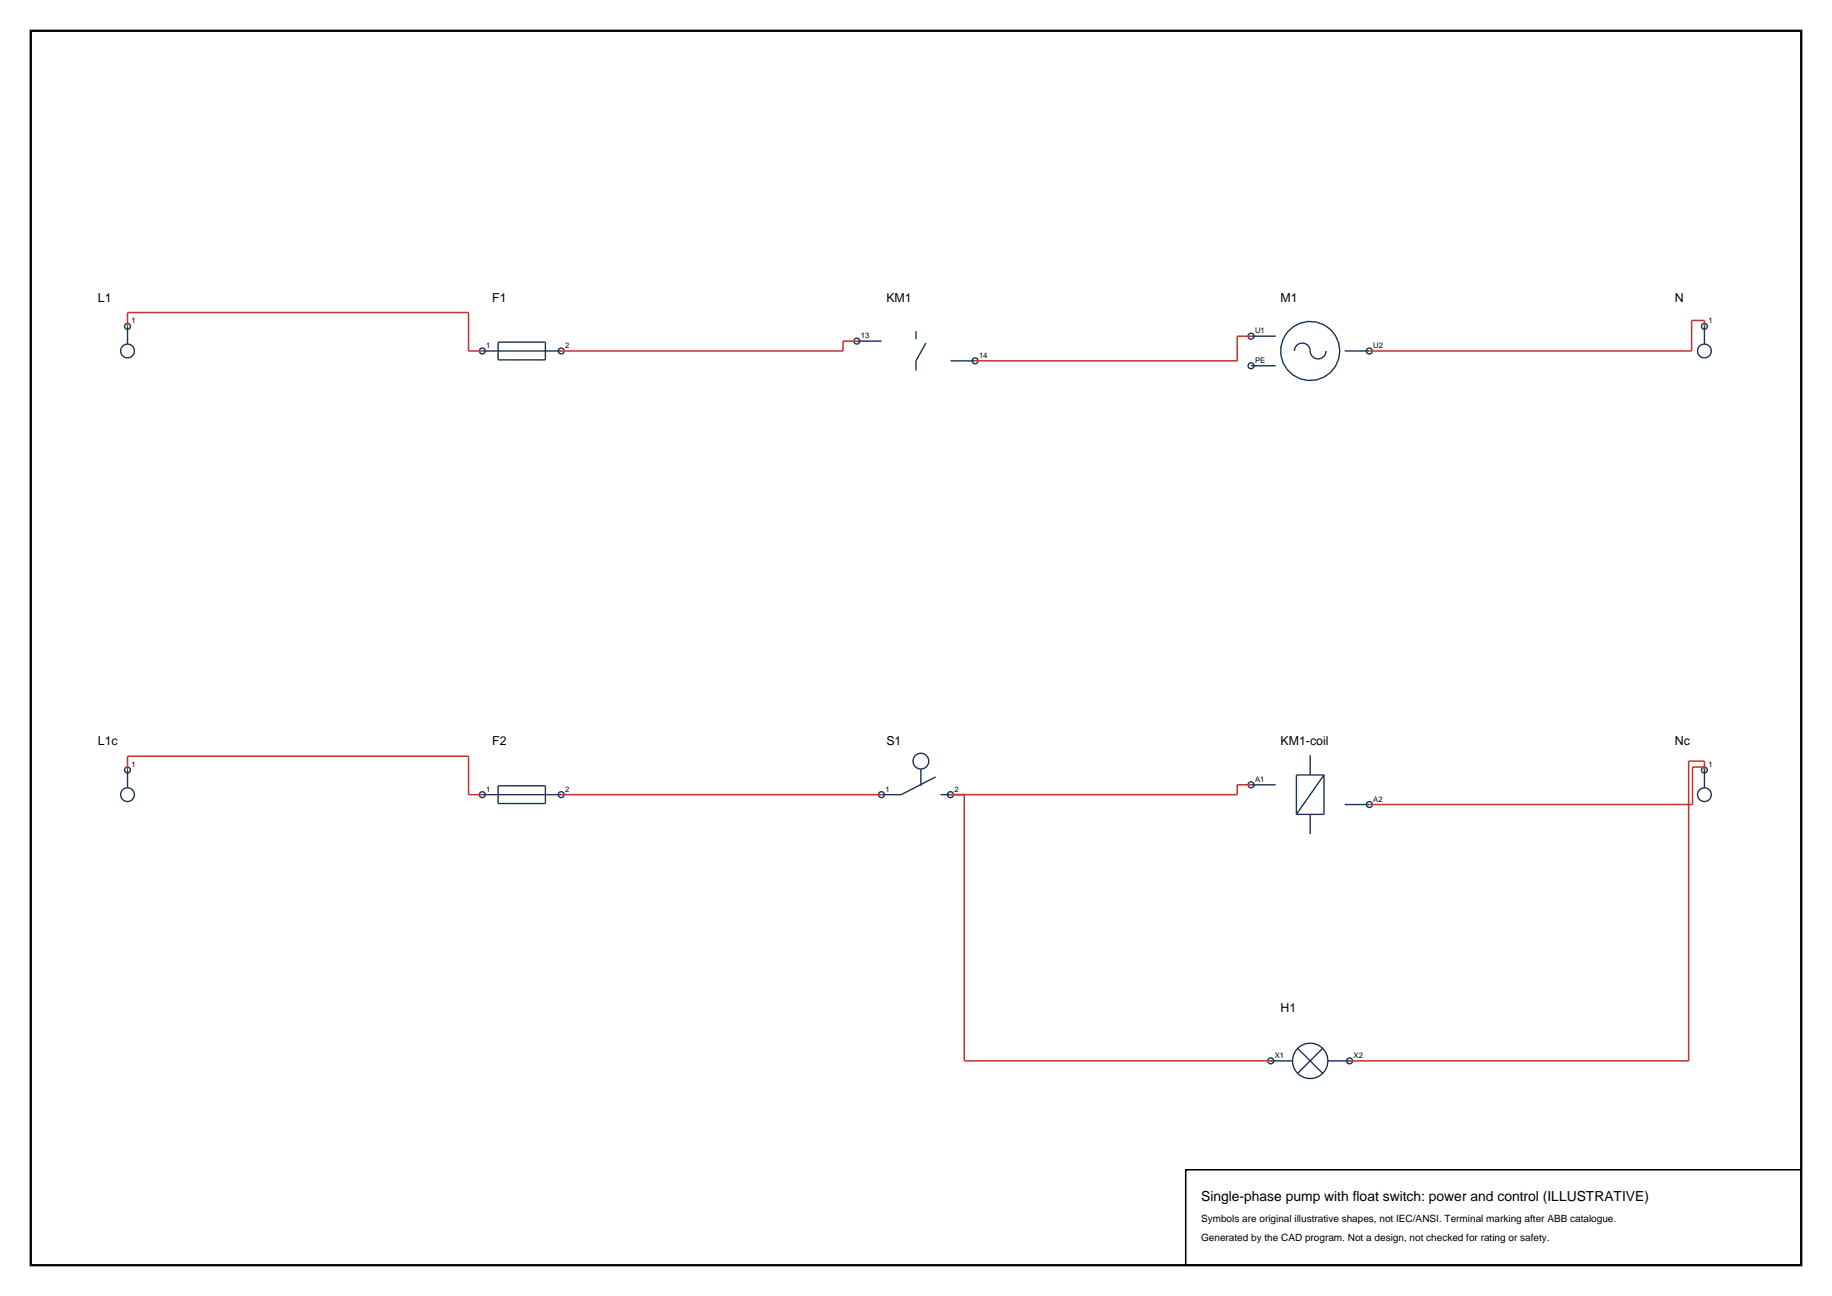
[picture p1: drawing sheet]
<svg xmlns="http://www.w3.org/2000/svg" width="420mm" height="297mm" viewBox="0 0 420 297" stroke-linecap="round" stroke-linejoin="round" font-family="sans-serif">
<path d="M7.1 7.1h405.8v282.8h-405.8z" fill="none" stroke="#000" stroke-width=".53"/>
<g fill="none" stroke="#143359" stroke-width=".32">
<path d="M29.2 74.8v4.1M29.2 74.8h.1M114.2 78.4h10.8v4.1h-10.8zM196.4 78.2h5.7M210 75.9v1.8M212.3 78.6l-2.3 4.1v2.3M286.8 77h5.7M390.8 74.8v4.1M110.6 80.4h18.1M217.9 82.7h5.6M286.8 83.8h5.7M296.8 80.4a1.82 1.82 0 0 1 1.9-1.8 1.82 1.82 0 0 1 1.7 2.1 1.81 1.81 0 0 0 1.9 1.5 1.81 1.81 0 0 0 1.7-1.8"/>
<path d="M308.3 80.4h5.6M29.2 176.5v4M29.2 176.5h.1M211.1 176.2v3.9M214.5 178l-7.9 4.1h-4.5M286.8 179.9h5.7M300.4 173.1v4.5M303.5 177.6v9h-6.3M303.5 177.6h-6.3v9M303.5 177.6l-6.3 9M390.8 176.5v4M110.6 182.1h18.1"/>
<path d="M114.2 180.1h10.8v4h-10.8zM215.6 182.1h2.3M300.4 186.6v4.5M308.3 184.4h5.6M291.3 243.1h5M297.5 240.2l5.7 5.8M303.2 240.2l-5.7 5.8M304.4 243.1h5"/>
<circle cx="29.2" cy="74.8" r=".68"/>
<circle cx="196.4" cy="78.2" r=".68"/>
<circle cx="286.8" cy="77" r=".68"/>
<circle cx="390.8" cy="74.8" r=".68"/>
<circle cx="29.2" cy="80.4" r="1.58"/>
<circle cx="110.6" cy="80.4" r=".68"/>
<circle cx="128.7" cy="80.4" r=".68"/>
<circle cx="223.5" cy="82.7" r=".68"/>
<circle cx="286.8" cy="83.8" r=".68"/>
<circle cx="300.4" cy="80.4" r="6.8"/>
<circle cx="313.9" cy="80.4" r=".68"/>
<circle cx="390.7" cy="80.4" r="1.58"/>
<circle cx="29.2" cy="176.5" r=".68"/>
<circle cx="211.1" cy="174.4" r="1.81"/>
<circle cx="286.8" cy="179.9" r=".68"/>
<circle cx="390.8" cy="176.5" r=".68"/>
<circle cx="29.2" cy="182.1" r="1.58"/>
<circle cx="110.6" cy="182.1" r=".68"/>
<circle cx="128.7" cy="182.1" r=".68"/>
<circle cx="202.1" cy="182.1" r=".68"/>
<circle cx="217.9" cy="182.1" r=".68"/>
<circle cx="313.9" cy="184.4" r=".68"/>
<circle cx="390.8" cy="182.1" r="1.58"/>
<circle cx="291.3" cy="243.1" r=".68"/>
<circle cx="300.4" cy="243.1" r="4.1"/>
<circle cx="309.4" cy="243.1" r=".68"/>
</g>
<path d="M29.2 74.8v-3.2h78.2v8.8h3.2M196.4 78.2h-3.1v2.2h-64.6M286.8 77h-3.1v5.7h-60.2M390.8 74.8v-1.4h-3v7h-73.9M29.2 176.5v-3.2h78.2v8.8h3.2M286.8 179.9h-3.1v2.2h-65.8M390.8 176.5v-2.1h-3.7v68.7h-77.7M390.8 175.8h-2.8v8.6h-74.1M128.7 182.1h73.4M221.1 182.1v61h70.2" fill="none" stroke="#bf382b" stroke-width=".35"/>
<path d="M271.8 268.1h141.1v21.8h-141.1z" fill="none" stroke="#000" stroke-width=".35"/>
<text font-size="3.2" x="275.4" y="275.1">Single-phase pump with float switch: power and control (ILLUSTRATIVE)</text>
<g font-size="2.8">
<text x="22.5" y="69.1">L1</text>
<text x="112.8" y="69.1">F1</text>
<text x="203.2" y="69.1">KM1</text>
<text x="293.6" y="69.1">M1</text>
<text x="384" y="69.1">N</text>
<text x="22.5" y="170.8">L1c</text>
<text x="112.8" y="170.8">F2</text>
<text x="203.2" y="170.8">S1</text>
<text x="293.6" y="170.8">KM1-coil</text>
<text x="384" y="170.8">Nc</text>
<text x="293.6" y="231.8">H1</text>
</g>
<g font-size="2.3">
<text x="275.4" y="280.1">Symbols are original illustrative shapes, not IEC/ANSI. Terminal marking after ABB catalogue.</text>
<text x="275.4" y="284.3">Generated by the CAD program. Not a design, not checked for rating or safety.</text>
</g>
<g font-size="1.8">
<text x="30.1" y="74.1">1</text>
<text x="197.3" y="77.5">13</text>
<text x="287.7" y="76.4">U1</text>
<text x="391.7" y="74.1">1</text>
<text x="111.5" y="79.8">1</text>
<text x="129.6" y="79.8">2</text>
<text x="224.5" y="82">14</text>
<text x="287.7" y="83.1">PE</text>
<text x="314.8" y="79.8">U2</text>
<text x="30.1" y="175.8">1</text>
<text x="287.7" y="179.2">A1</text>
<text x="391.7" y="175.8">1</text>
<text x="111.5" y="181.4">1</text>
<text x="129.6" y="181.4">2</text>
<text x="203" y="181.4">1</text>
<text x="218.8" y="181.4">2</text>
<text x="314.8" y="183.7">A2</text>
<text x="292.2" y="242.4">X1</text>
<text x="310.3" y="242.4">X2</text>
</g>
</svg>
